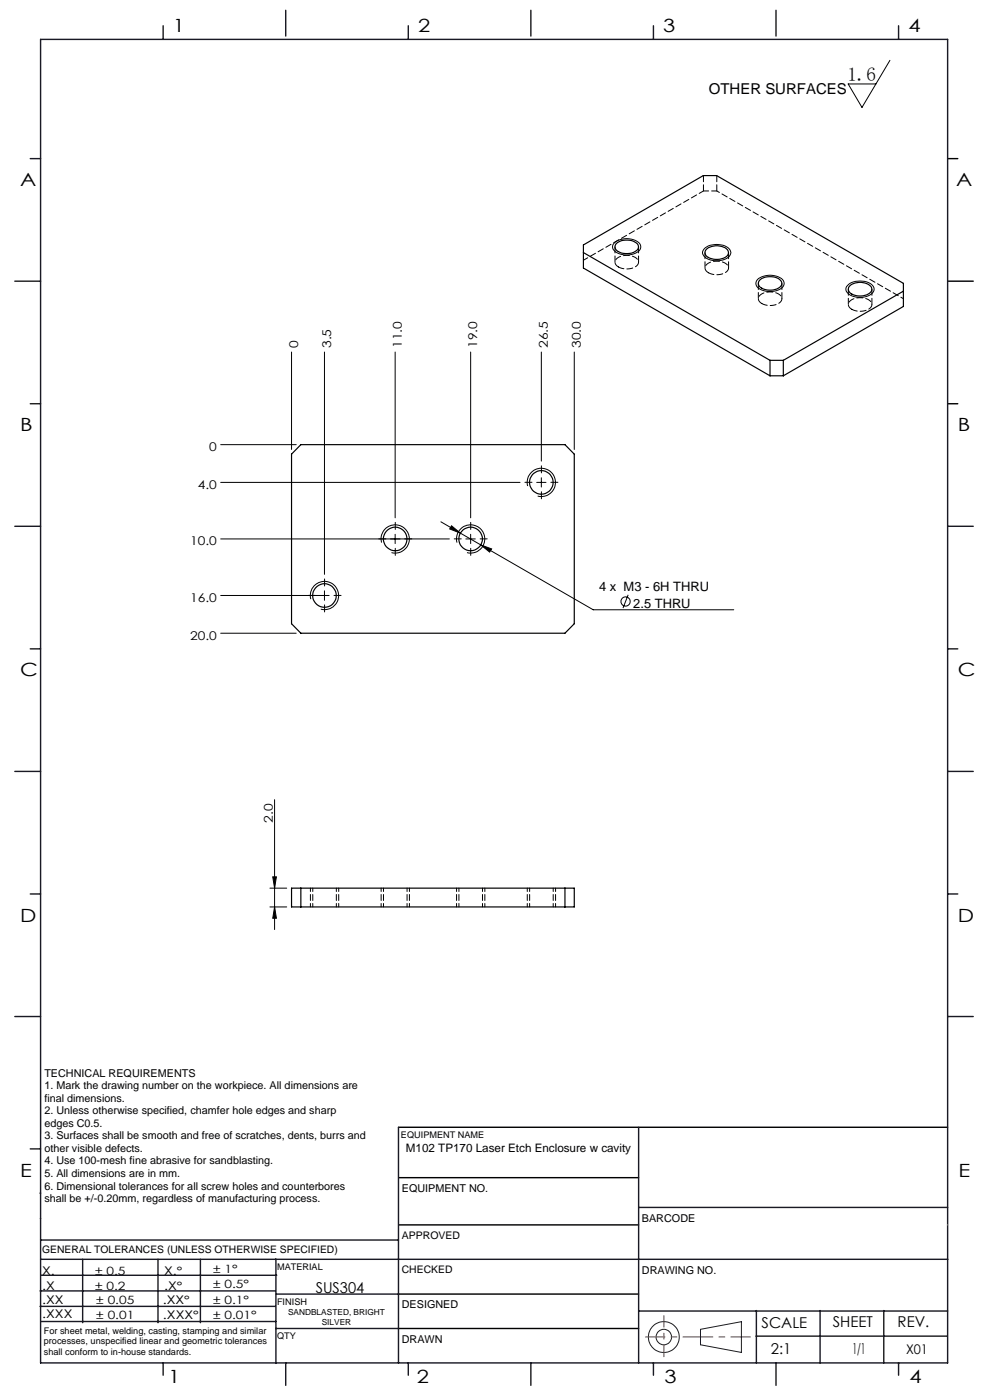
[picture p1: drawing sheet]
<svg xmlns="http://www.w3.org/2000/svg" width="210mm" height="297mm" viewBox="0 0 210 297" stroke-linecap="round" stroke-linejoin="round" font-family="sans-serif">
<g fill="none" stroke="#000" stroke-width=".21">
<path d="M188.8 12.8l-6 10-2.9-5h5.9M130.3 51.6a4.1 4.1 0 0 1 5.5 .2 1.41 1.41 0 0 1-1.1 2 4.1 4.1 0 0 1-4.6-.9l-.1-.8zM149.4 52.8a4.1 4.1 0 0 1 5.5 .3 1.55 1.55 0 0 1-1.5 2 3.7 3.7 0 0 1-4.4-1.2v-.6zM160.7 59.3a4.1 4.1 0 0 1 5.5 .3 1.41 1.41 0 0 1-1.1 1.9 4.1 4.1 0 0 1-4.6-.8l-.2-.6zM61.8 74.7v20.7M68.8 74.7v47.1M83.8 74.7v35.2M99.8 74.7v35.2M114.8 74.7v23.1M121.8 74.7v20.7M180 60.3a4.2 4.2 0 0 1 5.3 .5 1.43 1.43 0 0 1-1.1 2 4.1 4.1 0 0 1-4.6-.9l-.1-.3a1.17 1.17 0 0 1 .5-1.3zM46.8 94.3h16"/>
<path d="M46.8 102.3h63.5M46.8 114.3h48.5M80.9 115.1a2.99 2.99 0 0 1 2.7-3.8 2.99 2.99 0 0 1 3.2 3.3 2.99 2.99 0 0 1-3.8 2.6M83.8 113.3v2M93.5 110.7l4.1 2.4M95.8 111.5l1.8 1.6-2.2-.9zM96.9 115.1a2.99 2.99 0 0 1 2.7-3.8 2.99 2.99 0 0 1 3.2 3.3 2.99 2.99 0 0 1-3.7 2.6M97.6 113.1l28.2 16.3h29.8M98.8 114.3h2M99.8 113.3v2M102 115.6l2.3 .8-.4 .7zM111.9 103.1a2.99 2.99 0 0 1 2.7-3.7 2.99 2.99 0 0 1 3.2 3.2 2.99 2.99 0 0 1-3.7 2.6"/>
<path d="M113.8 102.3h2M114.8 101.3v2M46.8 126.3h23M46.8 134.3h16M65.9 127.1a2.99 2.99 0 0 1 2.7-3.8 2.99 2.99 0 0 1 3.2 3.3 2.99 2.99 0 0 1-3.7 2.6M68.8 125.3v2M133.2 126.2l-1 2.8M58.2 169.6v27.6M57.3 192.4h3.5M57.3 188.4h3.5M57.9 186h.7l-.4 2.4zM58.2 192.4l.4 2.4h-.7z"/>
<circle cx="132.7" cy="127.6" r=".99"/>
</g>
<g fill="none" stroke="#191924" stroke-width=".21">
<path d="M8.6 231.2v9.4M148.6 282l8.7-1.6v6.5l-8.7-1.6z"/>
<circle cx="140.8" cy="283.7" r="3.3"/>
<circle cx="140.8" cy="283.7" r="1.64"/>
</g>
<g fill="none" stroke="#000" stroke-width=".21" stroke-dasharray="15.2 1.3 1.3 1.3">
<path d="M81.8 114.3h-1.5M83.8 112.3v-1.5M83.8 116.3v1.5M85.8 114.3h1.5M97.8 114.3h-1.5M99.8 112.3v-1.5M99.8 116.3v1.5M101.8 114.3h1.5M112.8 102.3h-1.5M114.8 100.3v-1.5M114.8 104.3v1.5M116.8 102.3h1.5"/>
<path d="M66.8 126.3h-1.5M68.8 124.3v-1.5M68.8 128.3v1.5M70.8 126.3h1.5"/>
</g>
<g fill="none" stroke="#000" stroke-width=".21" stroke-dasharray="1.3 .6" stroke-dashoffset=".5">
<path d="M65.8 188.4v4M66.3 188.4v4M71.3 192.4v-4M71.8 192.4v-4M80.8 188.4v4M81.3 188.4v4M86.3 192.4v-4M86.8 192.4v-4M96.8 188.4v4M97.3 188.4v4M102.3 192.4v-4M102.8 192.4v-4"/>
<path d="M111.8 188.4v4M112.3 188.4v4M117.3 192.4v-4M117.8 192.4v-4"/>
</g>
<path d="M201 33.7h2.2M201 59.7h5.4M201 85.7h2.2M84.5 239.1h116.5M84.6 259.9h50.9M84.6 249.8h50.9M84.6 274.5h50.9M84.5 281.8h51" fill="none" stroke="#000" stroke-width=".3"/>
<path d="M136.9 283.6h22.3" fill="none" stroke="#f00" stroke-width=".21" stroke-dasharray="6.3 1.3 1.3 1.3" stroke-dashoffset="2.2"/>
<path d="M140.8 287.8v-8.7" fill="none" stroke="#f00" stroke-width=".21" stroke-dasharray="6.3 1.3 1.3 1.3" stroke-dashoffset="3.9"/>
<g fill="none" stroke="#191924" stroke-width=".3">
<path d="M8.6 8.4h192.4v280.7h-192.4zM34.6 5.5v2.9M60.6 2.2v5.5M86.6 5.5v2.9M112.6 2.2v5.5M138.6 5.5v2.9M164.6 2.2v5.5M190.6 5.5v2.9M6.4 33.7h2.2M3.1 59.7h5.5M6.4 85.7h2.2M3.1 111.7h5.5"/>
<path d="M201 111.7h5.4M6.4 137.7h2.2M201 137.7h2.2M3.1 163.7h5.5M201 163.7h5.4M6.4 189.6h2.2M201 189.6h2.2M3.1 215.6h5.5M201 215.6h5.4M84.5 239.1v50M135.5 239.1v50M6.4 243.7h2.2"/>
<path d="M8.5 253.1h.1M8.6 258.5h.1M135.5 256.1h65.5M8.5 277.1h49.9M8.5 273.9h49.9M8.6 267.2h192.4M8.6 263.1h75.9M8.8 270.5h49.9M17.5 267.2v13.4M33.5 267.2v13.4M42.5 267.2v13.4M58.5 267.2v22"/>
<path d="M58.6 274.5h26M135.5 278.1h65.5M160.4 278v11.1M174 278v11.1M187.5 278v11.1M8.8 280.3h49.7M34.6 289.1v2.6M58.5 281.8h26M60.6 289.1v4.8M86.6 289.1v2.6M112.6 289.1v4.8M138.6 289.1v2.6"/>
<path d="M160.4 283.5h40.5M164.6 289.1v4.8M190.6 289.1v2.6"/>
</g>
<path d="M201 259.9h.1" fill="none" stroke="#c0c0c0" stroke-width=".21"/>
<g fill="#000">
<path d="M95.8 111.5l-.4 .7 2.2 .9zM102 115.6l1.9 1.5 .4-.7z"/>
<path d="M58.2 192.4l.4 2.4h-.7zM57.9 186h.7l-.4 2.4z"/>
</g>
<g fill="none" stroke="#000" stroke-width=".25">
<path d="M123.8 53.6l39.5 22.8M130.7 51.7a3.4 3.4 0 0 1 4.7 .3v.2a1.92 1.92 0 0 1-2.3 1.6 2.52 2.52 0 0 1-2.6-1.3zM149.8 53a3.3 3.3 0 0 1 4.6 .2 1.34 1.34 0 0 1-1.3 1.7 3.2 3.2 0 0 1-3.5-.9l-.1-.5zM161.1 59.5a3.4 3.4 0 0 1 4.7 .3 1.39 1.39 0 0 1-1.4 1.6 3.2 3.2 0 0 1-3.5-.9v-.5zM163.3 79.7l-39.5-22.8v-4.9l25.4-14.8h2.8l39.6 22.9v4.9l-25.4 14.7M163.3 76.4h2.9M163.3 79.7h2.9M163.3 76.4v3.3M166.2 76.4v3.3M180.2 60.7a3.4 3.4 0 0 1 4.7 .3 1.38 1.38 0 0 1-1.4 1.6 3.2 3.2 0 0 1-3.5-.9v-.5zM191.6 61.8l-25.4 14.6M63.8 94.3h56l2 2v36l-2 2h-56l-2-2v-36z"/>
<path d="M61.8 188.4h60v4h-60zM63.8 188.4v4M119.8 188.4v4"/>
<circle cx="83.8" cy="114.3" r="2.5"/>
<circle cx="99.8" cy="114.3" r="2.5"/>
<circle cx="114.8" cy="102.4" r="2.49"/>
<circle cx="68.8" cy="126.3" r="2.49"/>
</g>
<path d="M131.2 56.6a3.4 3.4 0 0 0 4.2-.6 1.38 1.38 0 0 0-1.4-1.7 3.2 3.2 0 0 0-3.5 .9v.8l.7 .6M150.3 57.9a3.4 3.4 0 0 0 4.2-.7 1.38 1.38 0 0 0-1.4-1.7 3.2 3.2 0 0 0-3.5 1v.7l.7 .7M161.6 64.4a3.4 3.4 0 0 0 4.2-.7 1.38 1.38 0 0 0-1.4-1.6 3.2 3.2 0 0 0-3.5 .9v.7l.7 .7M180.7 65.6a3.4 3.4 0 0 0 4.2-.6 1.38 1.38 0 0 0-1.4-1.7 3.2 3.2 0 0 0-3.5 .9v.8l.7 .6" fill="none" stroke="#000" stroke-width=".21" stroke-dasharray="1.3 .6" stroke-dashoffset=".1"/>
<path d="M191.6 63.4l-39.6-22.9" fill="none" stroke="#000" stroke-width=".21" stroke-dasharray="1.3 .6" stroke-dashoffset=".6"/>
<path d="M149.2 40.5l-25.4 14.7M149.2 40.5h2.8" fill="none" stroke="#000" stroke-width=".21" stroke-dasharray="1.3 .6" stroke-dashoffset=".2"/>
<path d="M149.2 37.2v3.3M130.5 52.3v3.3M135.5 55.6v-3.3M149.5 53.6v3.2M152 40.5v-3.3M154.5 56.8v-3.2M160.9 60.1v3.3M165.9 63.4v-3.3M180 61.3v3.3M185 64.6v-3.3" fill="none" stroke="#000" stroke-width=".21" stroke-dasharray="1.3 .6"/>
<text font-size="4.1" x="179.7" y="17.2">1.6</text>
<g font-size="3.9">
<text x="36.7" y="6.9">1</text>
<text x="88.7" y="6.9">2</text>
<text x="140.7" y="6.9">3</text>
<text x="192.7" y="6.9">4</text>
<text x="4.2" y="39.5">A</text>
<text x="202.9" y="39.5">A</text>
<text x="4.2" y="91.5">B</text>
<text x="203.2" y="91.5">B</text>
<text x="4.2" y="143.5">C</text>
<text x="203.2" y="143.5">C</text>
<text x="4.2" y="195.5">D</text>
<text x="203.2" y="195.5">D</text>
<text x="4.2" y="249.6">E</text>
<text x="203.3" y="249.6">E</text>
<text x="35.7" y="293.4">1</text>
<text x="88.4" y="293.4">2</text>
<text x="141" y="293.4">3</text>
<text x="193" y="293.4">4</text>
</g>
<g font-size="3.2">
<text x="150.4" y="20">OTHER SURFACES</text>
<text x="67" y="274.2">SUS304</text>
<text x="161.6" y="281.7">SCALE</text>
<text x="176.7" y="281.5">SHEET</text>
<text x="190.4" y="281.5">REV.</text>
<text x="163.5" y="287.3">2:1</text>
<text x="180.8" y="287.3">1/1</text>
</g>
<text font-size="2.8" x="192.2" y="287.3">X01</text>
<g font-size="2.7">
<text x="127.1" y="125.4">4 x M3 - 6H THRU</text>
<text x="134.3" y="128.9">2.5 THRU</text>
</g>
<g font-size="2.6">
<text x="63.2" y="73.8" transform="rotate(-90 63.2 73.8)">0</text>
<text x="70.2" y="73.8" transform="rotate(-90 70.2 73.8)">3.5</text>
<text x="85.2" y="73.8" transform="rotate(-90 85.2 73.8)">11.0</text>
<text x="101.2" y="73.8" transform="rotate(-90 101.2 73.8)">19.0</text>
<text x="116.2" y="73.8" transform="rotate(-90 116.2 73.8)">26.5</text>
<text x="123.2" y="73.8" transform="rotate(-90 123.2 73.8)">30.0</text>
<text x="44.4" y="95.7">0</text>
<text x="42" y="103.7">4.0</text>
<text x="40.3" y="115.7">10.0</text>
<text x="40.3" y="127.7">16.0</text>
<text x="40.3" y="135.7">20.0</text>
<text x="57.9" y="174.5" transform="rotate(-90 57.9 174.5)">2.0</text>
</g>
<g font-size="2.5">
<text x="86.1" y="244.4">M102 TP170 Laser Etch Enclosure w cavity</text>
<text x="8.9" y="273.6">.X</text>
<text x="8.9" y="270.4">X.</text>
<text x="34.8" y="273.7">.X°</text>
<text x="34.8" y="270.5">X.°</text>
<text x="9" y="276.7">.XX</text>
<text x="9" y="279.7">.XXX</text>
<text x="34.5" y="276.7">.XX°</text>
<text x="34.6" y="279.8">.XXX°</text>
</g>
<g font-size="2.4">
<text x="45.2" y="270">± 1°</text>
<text x="20.2" y="270.4">± 0.5</text>
<text x="20.2" y="273.7">± 0.2</text>
<text x="45.2" y="273.2">± 0.5°</text>
<text x="20.4" y="279.7">± 0.01</text>
<text x="20.4" y="276.7">± 0.05</text>
<text x="45.2" y="276.7">± 0.1°</text>
<text x="45.2" y="279.7">± 0.01°</text>
</g>
<g font-size="2.3">
<text x="9.4" y="228.4">TECHNICAL REQUIREMENTS</text>
<text x="9.4" y="231.1">1. Mark the drawing number on the workpiece. All dimensions are</text>
<text x="9.4" y="233.7">final dimensions.</text>
<text x="9.4" y="236.4">2. Unless otherwise specified, chamfer hole edges and sharp</text>
<text x="9.4" y="239">edges C0.5.</text>
<text x="9.4" y="241.7">3. Surfaces shall be smooth and free of scratches, dents, burrs and</text>
<text x="9.4" y="244.4">other visible defects.</text>
<text x="9.4" y="247">4. Use 100-mesh fine abrasive for sandblasting.</text>
<text x="9.4" y="249.7">5. All dimensions are in mm.</text>
<text x="9.4" y="252.4">6. Dimensional tolerances for all screw holes and counterbores</text>
<text x="9.4" y="255">shall be +/-0.20mm, regardless of manufacturing process.</text>
<text x="85.2" y="252.9">EQUIPMENT NO.</text>
<text x="136.2" y="259.2">BARCODE</text>
<text x="136.2" y="270.2">DRAWING NO.</text>
<text x="85.2" y="277.6">DESIGNED</text>
<text x="85.2" y="284.9">DRAWN</text>
</g>
<g font-size="2.2">
<text x="85.2" y="262.8">APPROVED</text>
<text x="8.9" y="265.9">GENERAL TOLERANCES (UNLESS OTHERWISE SPECIFIED)</text>
<text x="85.2" y="270.1">CHECKED</text>
</g>
<g font-size="1.9">
<text x="85.1" y="241.5">EQUIPMENT NAME</text>
<text x="58.8" y="269.5">MATERIAL</text>
<text x="58.8" y="276.9">FINISH</text>
<text x="9.3" y="282.9">For sheet metal, welding, casting, stamping and similar</text>
<text x="9.3" y="285.2">processes, unspecified linear and geometric tolerances</text>
<text x="9.3" y="287.4">shall conform to in-house standards.</text>
<text x="58.8" y="284.2">QTY</text>
</g>
<g font-size="1.8">
<text x="61.1" y="279">SANDBLASTED, BRIGHT</text>
<text x="68.2" y="281.1">SILVER</text>
</g>
</svg>
